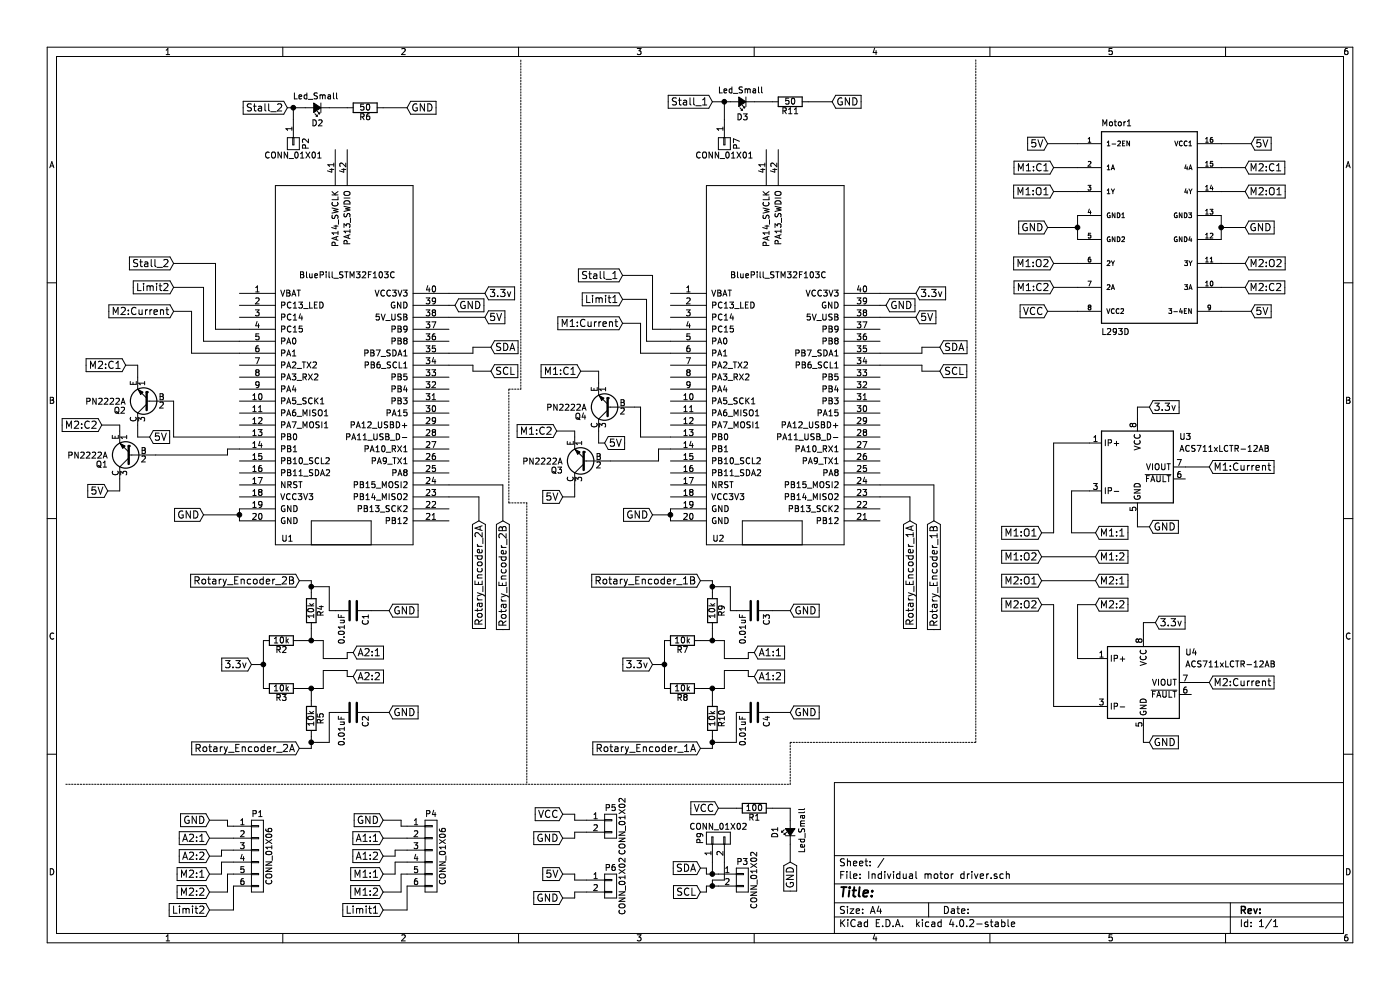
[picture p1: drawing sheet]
EESchema Schematic File Version 2
LIBS:power
LIBS:device
LIBS:transistors
LIBS:conn
LIBS:linear
LIBS:regul
LIBS:74xx
LIBS:cmos4000
LIBS:adc-dac
LIBS:memory
LIBS:xilinx
LIBS:microcontrollers
LIBS:dsp
LIBS:microchip
LIBS:analog_switches
LIBS:motorola
LIBS:texas
LIBS:intel
LIBS:audio
LIBS:interface
LIBS:digital-audio
LIBS:philips
LIBS:display
LIBS:cypress
LIBS:siliconi
LIBS:opto
LIBS:atmel
LIBS:contrib
LIBS:valves
LIBS:Individual motor driver-cache
EELAYER 25 0
EELAYER END
$Descr A4 11693 8268
encoding utf-8
Sheet 1 1
Title ""
Date ""
Rev ""
Comp ""
Comment1 ""
Comment2 ""
Comment3 ""
Comment4 ""
$EndDescr
$Comp
L BluePill_STM32F103C U1
U 1 1
P 2850 3150
F 0 "U1" H 2400 1800 50  0000 C CNN
F 1 "BluePill_STM32F103C" H 2900 4000 50  0000 C CNN
F 2 "BluePill_breakouts:BluePill_STM32F103C" H 2900 1550 50  0001 C CNN
F 3 "www.rogerclark.net" H 2850 1650 50  0001 C CNN
	1    2850 3150
	1    0    0    -1  
$EndComp
$Comp
L L293D Motor1
U 1 1
P 9600 1900
F 0 "Motor1" H 9199 2741 50  0000 L BNN
F 1 "L293D" H 9199 998 50  0000 L BNN
F 2 "Package_DIP:DIP-16_W7.62mm" H 9600 1900 50  0001 L BNN
F 3 "SOIC-20 STMicroelectronics" H 9600 1900 50  0001 L BNN
F 4 "Driver; 36V; Power DIP; 600mA Low LevelO/P; 1.2A O/P High Level; 4 Drivers; 7V" H 9600 1900 50  0001 L BNN "Field4"
F 5 "L293D" H 9600 1900 50  0001 L BNN "Field5"
F 6 "Unavailable" H 9600 1900 50  0001 L BNN "Field6"
F 7 "STMicroelectronics" H 9600 1900 50  0001 L BNN "Field7"
F 8 "None" H 9600 1900 50  0001 L BNN "Field8"
	1    9600 1900
	1    0    0    -1  
$EndComp
Text GLabel 8750 1900 0    60   Input ~ 0
GND
Text GLabel 10400 1900 2    60   Input ~ 0
GND
Text GLabel 1700 4300 0    60   Input ~ 0
GND
Text GLabel 2500 6250 0    60   Input ~ 0
Rotary_Encoder_2A
Text GLabel 2500 4850 0    60   Input ~ 0
Rotary_Encoder_2B
$Comp
L BluePill_STM32F103C U2
U 1 1
P 6450 3150
F 0 "U2" H 6000 1800 50  0000 C CNN
F 1 "BluePill_STM32F103C" H 6500 4000 50  0000 C CNN
F 2 "BluePill_breakouts:BluePill_STM32F103C" H 6500 1550 50  0001 C CNN
F 3 "www.rogerclark.net" H 6450 1650 50  0001 C CNN
	1    6450 3150
	1    0    0    -1  
$EndComp
Text GLabel 5450 4300 0    60   Input ~ 0
GND
Text GLabel 4050 2650 2    60   Input ~ 0
5V
Text GLabel 7650 2650 2    60   Input ~ 0
5V
Text GLabel 8750 1200 0    60   Input ~ 0
5V
Text GLabel 10450 1200 2    60   Input ~ 0
5V
Text GLabel 10450 2600 2    60   Input ~ 0
5V
Text GLabel 8750 2600 0    60   Input ~ 0
VCC
$Comp
L CONN_01X02 P5
U 1 1
P 5100 6900
F 0 "P5" H 5100 7050 50  0000 C CNN
F 1 "CONN_01X02" V 5200 6900 50  0000 C CNN
F 2 "Connector_PinHeader_2.54mm:PinHeader_1x02_P2.54mm_Vertical" H 5100 6900 50  0001 C CNN
F 3 "" H 5100 6900 50  0000 C CNN
	1    5100 6900
	1    0    0    -1  
$EndComp
Text GLabel 4700 6800 0    60   Input ~ 0
VCC
Text GLabel 4700 7000 0    60   Input ~ 0
GND
$Comp
L CONN_01X02 P6
U 1 1
P 5100 7400
F 0 "P6" H 5100 7550 50  0000 C CNN
F 1 "CONN_01X02" V 5200 7400 50  0000 C CNN
F 2 "Connector_PinHeader_2.54mm:PinHeader_1x02_P2.54mm_Vertical" H 5100 7400 50  0001 C CNN
F 3 "" H 5100 7400 50  0000 C CNN
	1    5100 7400
	1    0    0    -1  
$EndComp
Text GLabel 4700 7500 0    60   Input ~ 0
GND
Text GLabel 4700 7300 0    60   Input ~ 0
5V
Text GLabel 8800 1400 0    60   Input ~ 0
M1:C1
Text GLabel 8800 2400 0    60   Input ~ 0
M1:C2
Text GLabel 10400 2400 2    60   Input ~ 0
M2:C2
Text GLabel 10400 1400 2    60   Input ~ 0
M2:C1
Text GLabel 8800 1600 0    60   Input ~ 0
M1:O1
Text GLabel 8800 2200 0    60   Input ~ 0
M1:O2
Text GLabel 10400 2200 2    60   Input ~ 0
M2:O2
Text GLabel 10400 1600 2    60   Input ~ 0
M2:O1
Text GLabel 8700 4450 0    60   Input ~ 0
M1:O1
Text GLabel 8700 4650 0    60   Input ~ 0
M1:O2
Text GLabel 8700 4850 0    60   Input ~ 0
M2:O1
Text GLabel 8700 5050 0    60   Input ~ 0
M2:O2
Text GLabel 4850 3100 0    60   Input ~ 0
M1:C1
Text GLabel 4650 3600 0    60   Input ~ 0
M1:C2
Text GLabel 1050 3050 0    60   Input ~ 0
M2:C1
Text GLabel 850  3550 0    60   Input ~ 0
M2:C2
Text GLabel 6000 6750 0    60   Input ~ 0
VCC
Text GLabel 6600 7200 3    60   Input ~ 0
GND
$Comp
L R R1
U 1 1
P 6300 6750
F 0 "R1" V 6380 6750 50  0000 C CNN
F 1 "100" V 6300 6750 50  0000 C CNN
F 2 "Resistor_THT:R_Axial_DIN0207_L6.3mm_D2.5mm_P10.16mm_Horizontal" V 6230 6750 50  0001 C CNN
F 3 "" H 6300 6750 50  0000 C CNN
	1    6300 6750
	0    1    1    0   
$EndComp
$Comp
L Led_Small D1
U 1 1
P 6600 6950
F 0 "D1" H 6550 7075 50  0000 L CNN
F 1 "Led_Small" H 6425 6850 50  0000 L CNN
F 2 "LED_THT:LED_D3.0mm" V 6600 6950 50  0001 C CNN
F 3 "" V 6600 6950 50  0000 C CNN
	1    6600 6950
	0    -1   -1   0   
$EndComp
$Comp
L ACS711xLCTR-12AB U4
U 1 1
P 9550 5700
F 0 "U4" H 9900 5950 50  0000 L CNN
F 1 "ACS711xLCTR-12AB" H 9900 5850 50  0000 L CNN
F 2 "Package_SO:SOIC-8_3.9x4.9mm_P1.27mm" H 9900 5650 50  0001 L CIN
F 3 "" H 9550 5700 50  0001 C CNN
	1    9550 5700
	1    0    0    -1  
$EndComp
$Comp
L ACS711xLCTR-12AB U3
U 1 1
P 9500 3900
F 0 "U3" H 9850 4150 50  0000 L CNN
F 1 "ACS711xLCTR-12AB" H 9850 4050 50  0000 L CNN
F 2 "Package_SO:SOIC-8_3.9x4.9mm_P1.27mm" H 9850 3850 50  0001 L CIN
F 3 "" H 9500 3900 50  0001 C CNN
	1    9500 3900
	1    0    0    -1  
$EndComp
Text GLabel 4100 2900 2    60   Input ~ 0
SDA
Text GLabel 4100 3100 2    60   Input ~ 0
SCL
Text GLabel 7850 2900 2    60   Input ~ 0
SDA
Text GLabel 7850 3100 2    60   Input ~ 0
SCL
$Comp
L CONN_01X02 P3
U 1 1
P 6200 7350
F 0 "P3" H 6200 7500 50  0000 C CNN
F 1 "CONN_01X02" V 6300 7350 50  0000 C CNN
F 2 "Connector_PinHeader_2.54mm:PinHeader_1x02_P2.54mm_Vertical" H 6200 7350 50  0001 C CNN
F 3 "" H 6200 7350 50  0000 C CNN
	1    6200 7350
	1    0    0    -1  
$EndComp
Text GLabel 5850 7250 0    60   Input ~ 0
SDA
Text GLabel 5850 7450 0    60   Input ~ 0
SCL
Text GLabel 9600 4400 2    60   Input ~ 0
GND
Text GLabel 9600 6200 2    60   Input ~ 0
GND
Text GLabel 10100 3900 2    60   Input ~ 0
M1:Current
Text GLabel 10100 5700 2    60   Input ~ 0
M2:Current
Text GLabel 5200 2700 0    60   Input ~ 0
M1:Current
Text GLabel 1450 2600 0    60   Input ~ 0
M2:Current
$Comp
L PN2222A Q3
U 1 1
P 4900 3850
F 0 "Q3" H 5100 3925 50  0000 L CNN
F 1 "PN2222A" H 5100 3850 50  0000 L CNN
F 2 "Package_TO_SOT_THT:TO-92_Inline" H 5100 3775 50  0001 L CIN
F 3 "" H 4900 3850 50  0000 L CNN
	1    4900 3850
	-1   0    0    1   
$EndComp
$Comp
L PN2222A Q4
U 1 1
P 5100 3400
F 0 "Q4" H 5300 3475 50  0000 L CNN
F 1 "PN2222A" H 5300 3400 50  0000 L CNN
F 2 "Package_TO_SOT_THT:TO-92_Inline" H 5300 3325 50  0001 L CIN
F 3 "" H 5100 3400 50  0000 L CNN
	1    5100 3400
	-1   0    0    1   
$EndComp
Text GLabel 4700 4150 0    60   Input ~ 0
5V
Text GLabel 5050 3700 2    60   Input ~ 0
5V
$Comp
L PN2222A Q2
U 1 1
P 1250 3350
F 0 "Q2" H 1450 3425 50  0000 L CNN
F 1 "PN2222A" H 1450 3350 50  0000 L CNN
F 2 "Package_TO_SOT_THT:TO-92_Inline" H 1450 3275 50  0001 L CIN
F 3 "" H 1250 3350 50  0000 L CNN
	1    1250 3350
	-1   0    0    1   
$EndComp
Text GLabel 900  4100 0    60   Input ~ 0
5V
Text GLabel 1250 3650 2    60   Input ~ 0
5V
$Comp
L R R2
U 1 1
P 2350 5350
F 0 "R2" V 2430 5350 50  0000 C CNN
F 1 "10k" V 2350 5350 50  0000 C CNN
F 2 "Resistor_THT:R_Axial_DIN0207_L6.3mm_D2.5mm_P10.16mm_Horizontal" V 2280 5350 50  0001 C CNN
F 3 "" H 2350 5350 50  0000 C CNN
	1    2350 5350
	0    1    1    0   
$EndComp
$Comp
L R R3
U 1 1
P 2350 5750
F 0 "R3" V 2430 5750 50  0000 C CNN
F 1 "10k" V 2350 5750 50  0000 C CNN
F 2 "Resistor_THT:R_Axial_DIN0207_L6.3mm_D2.5mm_P10.16mm_Horizontal" V 2280 5750 50  0001 C CNN
F 3 "" H 2350 5750 50  0000 C CNN
	1    2350 5750
	0    1    1    0   
$EndComp
$Comp
L R R4
U 1 1
P 2600 5100
F 0 "R4" V 2680 5100 50  0000 C CNN
F 1 "10k" V 2600 5100 50  0000 C CNN
F 2 "Resistor_THT:R_Axial_DIN0207_L6.3mm_D2.5mm_P10.16mm_Horizontal" V 2530 5100 50  0001 C CNN
F 3 "" H 2600 5100 50  0000 C CNN
	1    2600 5100
	1    0    0    -1  
$EndComp
$Comp
L R R5
U 1 1
P 2600 6000
F 0 "R5" V 2680 6000 50  0000 C CNN
F 1 "10k" V 2600 6000 50  0000 C CNN
F 2 "Resistor_THT:R_Axial_DIN0207_L6.3mm_D2.5mm_P10.16mm_Horizontal" V 2530 6000 50  0001 C CNN
F 3 "" H 2600 6000 50  0000 C CNN
	1    2600 6000
	1    0    0    -1  
$EndComp
$Comp
L C C1
U 1 1
P 2950 5100
F 0 "C1" H 2975 5200 50  0000 L CNN
F 1 "0.01uF" H 2975 5000 50  0000 L CNN
F 2 "Capacitor_THT:C_Axial_L3.8mm_D2.6mm_P7.50mm_Horizontal" H 2988 4950 50  0001 C CNN
F 3 "" H 2950 5100 50  0000 C CNN
	1    2950 5100
	0    1    1    0   
$EndComp
$Comp
L C C2
U 1 1
P 2950 5950
F 0 "C2" H 2975 6050 50  0000 L CNN
F 1 "0.01uF" H 2975 5850 50  0000 L CNN
F 2 "Capacitor_THT:C_Axial_L3.8mm_D2.6mm_P7.50mm_Horizontal" H 2988 5800 50  0001 C CNN
F 3 "" H 2950 5950 50  0000 C CNN
	1    2950 5950
	0    1    1    0   
$EndComp
Text GLabel 3250 5950 2    60   Input ~ 0
GND
Text GLabel 3250 5100 2    60   Input ~ 0
GND
Text GLabel 5850 6250 0    60   Input ~ 0
Rotary_Encoder_1A
Text GLabel 5850 4850 0    60   Input ~ 0
Rotary_Encoder_1B
$Comp
L R R7
U 1 1
P 5700 5350
F 0 "R7" V 5780 5350 50  0000 C CNN
F 1 "10k" V 5700 5350 50  0000 C CNN
F 2 "Resistor_THT:R_Axial_DIN0207_L6.3mm_D2.5mm_P10.16mm_Horizontal" V 5630 5350 50  0001 C CNN
F 3 "" H 5700 5350 50  0000 C CNN
	1    5700 5350
	0    1    1    0   
$EndComp
$Comp
L R R8
U 1 1
P 5700 5750
F 0 "R8" V 5780 5750 50  0000 C CNN
F 1 "10k" V 5700 5750 50  0000 C CNN
F 2 "Resistor_THT:R_Axial_DIN0207_L6.3mm_D2.5mm_P10.16mm_Horizontal" V 5630 5750 50  0001 C CNN
F 3 "" H 5700 5750 50  0000 C CNN
	1    5700 5750
	0    1    1    0   
$EndComp
$Comp
L R R9
U 1 1
P 5950 5100
F 0 "R9" V 6030 5100 50  0000 C CNN
F 1 "10k" V 5950 5100 50  0000 C CNN
F 2 "Resistor_THT:R_Axial_DIN0207_L6.3mm_D2.5mm_P10.16mm_Horizontal" V 5880 5100 50  0001 C CNN
F 3 "" H 5950 5100 50  0000 C CNN
	1    5950 5100
	1    0    0    -1  
$EndComp
$Comp
L R R10
U 1 1
P 5950 6000
F 0 "R10" V 6030 6000 50  0000 C CNN
F 1 "10k" V 5950 6000 50  0000 C CNN
F 2 "Resistor_THT:R_Axial_DIN0207_L6.3mm_D2.5mm_P10.16mm_Horizontal" V 5880 6000 50  0001 C CNN
F 3 "" H 5950 6000 50  0000 C CNN
	1    5950 6000
	1    0    0    -1  
$EndComp
$Comp
L C C3
U 1 1
P 6300 5100
F 0 "C3" H 6325 5200 50  0000 L CNN
F 1 "0.01uF" H 6325 5000 50  0000 L CNN
F 2 "Capacitor_THT:C_Axial_L3.8mm_D2.6mm_P7.50mm_Horizontal" H 6338 4950 50  0001 C CNN
F 3 "" H 6300 5100 50  0000 C CNN
	1    6300 5100
	0    1    1    0   
$EndComp
$Comp
L C C4
U 1 1
P 6300 5950
F 0 "C4" H 6325 6050 50  0000 L CNN
F 1 "0.01uF" H 6325 5850 50  0000 L CNN
F 2 "Capacitor_THT:C_Axial_L3.8mm_D2.6mm_P7.50mm_Horizontal" H 6338 5800 50  0001 C CNN
F 3 "" H 6300 5950 50  0000 C CNN
	1    6300 5950
	0    1    1    0   
$EndComp
Text GLabel 6600 5950 2    60   Input ~ 0
GND
Text GLabel 6600 5100 2    60   Input ~ 0
GND
$Comp
L PN2222A Q1
U 1 1
P 1100 3800
F 0 "Q1" H 1300 3875 50  0000 L CNN
F 1 "PN2222A" H 1300 3800 50  0000 L CNN
F 2 "Package_TO_SOT_THT:TO-92_Inline" H 1300 3725 50  0001 L CIN
F 3 "" H 1100 3800 50  0000 L CNN
	1    1100 3800
	-1   0    0    1   
$EndComp
Text GLabel 7650 2450 2    60   Input ~ 0
3.3v
Text GLabel 4050 2450 2    60   Input ~ 0
3.3v
Text GLabel 9600 3400 2    60   Input ~ 0
3.3v
Text GLabel 9650 5200 2    60   Input ~ 0
3.3v
Text GLabel 4000 4350 3    60   Input ~ 0
Rotary_Encoder_2A
Text GLabel 4200 4350 3    60   Input ~ 0
Rotary_Encoder_2B
Text GLabel 7600 4350 3    60   Input ~ 0
Rotary_Encoder_1A
Text GLabel 7800 4350 3    60   Input ~ 0
Rotary_Encoder_1B
Text GLabel 1450 2400 0    60   Input ~ 0
Limit2
Text GLabel 5200 2500 0    60   Input ~ 0
Limit1
$Comp
L Led_Small D3
U 1 1
P 6200 850
F 0 "D3" H 6150 975 50  0000 L CNN
F 1 "Led_Small" H 6025 750 50  0000 L CNN
F 2 "LED_THT:LED_D3.0mm" V 6200 850 50  0001 C CNN
F 3 "" V 6200 850 50  0000 C CNN
	1    6200 850 
	-1   0    0    1   
$EndComp
Text GLabel 5950 850  0    60   Input ~ 0
Stall_1
$Comp
L R R11
U 1 1
P 6600 850
F 0 "R11" V 6680 850 50  0000 C CNN
F 1 "50" V 6600 850 50  0000 C CNN
F 2 "Resistor_THT:R_Axial_DIN0207_L6.3mm_D2.5mm_P10.16mm_Horizontal" V 6530 850 50  0001 C CNN
F 3 "" H 6600 850 50  0000 C CNN
	1    6600 850 
	0    1    1    0   
$EndComp
Text GLabel 6950 850  2    60   Input ~ 0
GND
$Comp
L Led_Small D2
U 1 1
P 2650 900
F 0 "D2" H 2600 1025 50  0000 L CNN
F 1 "Led_Small" H 2475 800 50  0000 L CNN
F 2 "LED_THT:LED_D3.0mm" V 2650 900 50  0001 C CNN
F 3 "" V 2650 900 50  0000 C CNN
	1    2650 900 
	-1   0    0    1   
$EndComp
Text GLabel 2400 900  0    60   Input ~ 0
Stall_2
$Comp
L R R6
U 1 1
P 3050 900
F 0 "R6" V 3130 900 50  0000 C CNN
F 1 "50" V 3050 900 50  0000 C CNN
F 2 "Resistor_THT:R_Axial_DIN0207_L6.3mm_D2.5mm_P10.16mm_Horizontal" V 2980 900 50  0001 C CNN
F 3 "" H 3050 900 50  0000 C CNN
	1    3050 900 
	0    1    1    0   
$EndComp
Text GLabel 3400 900  2    60   Input ~ 0
GND
Text GLabel 5200 2300 0    60   Input ~ 0
Stall_1
Text GLabel 1450 2200 0    60   Input ~ 0
Stall_2
Text GLabel 7400 2550 2    60   Input ~ 0
GND
Text GLabel 3800 2550 2    60   Input ~ 0
GND
Wire Wire Line
	8750 1900 9000 1900
Wire Wire Line
	9000 1800 9000 2000
Connection ~ 9000 1900
Wire Wire Line
	10400 1900 10200 1900
Wire Wire Line
	10200 1800 10200 2000
Connection ~ 10200 1900
Wire Wire Line
	1700 4300 2000 4300
Wire Wire Line
	2000 4250 2000 4350
Connection ~ 2000 4300
Wire Wire Line
	5450 4300 5600 4300
Wire Wire Line
	5600 4250 5600 4350
Connection ~ 5600 4300
Wire Wire Line
	7350 2650 7650 2650
Wire Wire Line
	3750 2650 4050 2650
Wire Wire Line
	8750 1200 9000 1200
Wire Wire Line
	10200 1200 10450 1200
Wire Wire Line
	10450 2600 10200 2600
Wire Wire Line
	7350 2950 7700 2950
Wire Wire Line
	7700 3050 7350 3050
Wire Wire Line
	3750 2950 3950 2950
Wire Wire Line
	3950 3050 3750 3050
Wire Wire Line
	8750 2600 9000 2600
Wire Wire Line
	4700 6800 4800 6800
Wire Wire Line
	4800 6800 4800 6850
Wire Wire Line
	4800 6850 4900 6850
Wire Wire Line
	4700 7000 4800 7000
Wire Wire Line
	4800 7000 4800 6950
Wire Wire Line
	4800 6950 4900 6950
Wire Wire Line
	4700 7300 4800 7300
Wire Wire Line
	4800 7300 4800 7350
Wire Wire Line
	4800 7350 4900 7350
Wire Wire Line
	4700 7500 4800 7500
Wire Wire Line
	4800 7500 4800 7450
Wire Wire Line
	4800 7450 4900 7450
Wire Wire Line
	8800 2400 9000 2400
Wire Wire Line
	8800 1400 9000 1400
Wire Wire Line
	10200 1400 10400 1400
Wire Wire Line
	10200 2400 10400 2400
Wire Wire Line
	8800 1600 9000 1600
Wire Wire Line
	9000 2200 8800 2200
Wire Wire Line
	10200 2200 10400 2200
Wire Wire Line
	10200 1600 10400 1600
Wire Wire Line
	8700 4450 8800 4450
Wire Wire Line
	8700 5050 8800 5050
Wire Wire Line
	6000 6750 6150 6750
Wire Wire Line
	6450 6750 6600 6750
Wire Wire Line
	6600 6750 6600 6850
Wire Wire Line
	6600 7050 6600 7200
Wire Wire Line
	3950 2950 3950 2900
Wire Wire Line
	3950 2900 4100 2900
Wire Wire Line
	3950 3050 3950 3100
Wire Wire Line
	3950 3100 4100 3100
Wire Wire Line
	7700 2900 7850 2900
Wire Wire Line
	7700 3100 7850 3100
Wire Wire Line
	7700 2950 7700 2900
Wire Wire Line
	7700 3050 7700 3100
Wire Wire Line
	5850 7250 5900 7250
Wire Wire Line
	5900 7250 5900 7300
Wire Wire Line
	5900 7300 6000 7300
Wire Wire Line
	5850 7450 5900 7450
Wire Wire Line
	5900 7450 5900 7400
Wire Wire Line
	5900 7400 6000 7400
Wire Wire Line
	9500 3500 9500 3400
Wire Wire Line
	9500 3400 9600 3400
Wire Wire Line
	9550 5300 9550 5200
Wire Wire Line
	9550 5200 9650 5200
Wire Wire Line
	8800 5050 8800 5900
Wire Wire Line
	8800 5900 9150 5900
Wire Wire Line
	8800 4450 8800 3700
Wire Wire Line
	8800 3700 9100 3700
Wire Wire Line
	9600 4400 9500 4400
Wire Wire Line
	9500 4400 9500 4300
Wire Wire Line
	9550 6100 9550 6200
Wire Wire Line
	9550 6200 9600 6200
Wire Wire Line
	9950 5700 10100 5700
Wire Wire Line
	9900 3900 10100 3900
Wire Wire Line
	5050 3700 5000 3700
Wire Wire Line
	5000 3700 5000 3600
Wire Wire Line
	4800 4050 4800 4150
Wire Wire Line
	4800 4150 4700 4150
Wire Wire Line
	5000 3200 5000 3100
Wire Wire Line
	5000 3100 4850 3100
Wire Wire Line
	4800 3650 4800 3600
Wire Wire Line
	4800 3600 4650 3600
Wire Wire Line
	1000 4000 1000 4100
Wire Wire Line
	1250 3650 1150 3650
Wire Wire Line
	1150 3650 1150 3550
Wire Wire Line
	1000 3600 1000 3550
Wire Wire Line
	1000 3550 850  3550
Wire Wire Line
	1150 3150 1150 3050
Wire Wire Line
	1150 3050 1050 3050
Wire Wire Line
	2100 5550 2200 5550
Wire Wire Line
	2200 5350 2200 5750
Connection ~ 2200 5550
Wire Wire Line
	2500 5350 2700 5350
Wire Wire Line
	2700 5350 2700 5500
Wire Wire Line
	2700 5500 2900 5500
Wire Wire Line
	2500 5750 2700 5750
Wire Wire Line
	2700 5750 2700 5600
Wire Wire Line
	2700 5600 2900 5600
Wire Wire Line
	2600 5850 2600 5750
Connection ~ 2600 5750
Wire Wire Line
	2600 5250 2600 5350
Connection ~ 2600 5350
Wire Wire Line
	2500 6250 2600 6250
Wire Wire Line
	2600 6250 2600 6150
Wire Wire Line
	2500 4850 2600 4850
Wire Wire Line
	2600 4850 2600 4950
Wire Wire Line
	2800 5100 2750 5100
Wire Wire Line
	3100 5100 3250 5100
Wire Wire Line
	3100 5950 3250 5950
Wire Wire Line
	5450 5550 5550 5550
Wire Wire Line
	5550 5350 5550 5750
Connection ~ 5550 5550
Wire Wire Line
	5850 5350 6050 5350
Wire Wire Line
	6050 5350 6050 5500
Wire Wire Line
	6050 5500 6250 5500
Wire Wire Line
	5850 5750 6050 5750
Wire Wire Line
	6050 5750 6050 5600
Wire Wire Line
	6050 5600 6250 5600
Wire Wire Line
	5950 5850 5950 5750
Connection ~ 5950 5750
Wire Wire Line
	5950 5250 5950 5350
Connection ~ 5950 5350
Wire Wire Line
	5850 6250 5950 6250
Wire Wire Line
	5950 6250 5950 6150
Wire Wire Line
	5850 4850 5950 4850
Wire Wire Line
	5950 4850 5950 4950
Wire Wire Line
	6150 5100 6100 5100
Wire Wire Line
	6450 5100 6600 5100
Wire Wire Line
	6450 5950 6600 5950
Wire Wire Line
	1450 2600 1600 2600
Wire Wire Line
	1600 2600 1600 2950
Wire Wire Line
	1600 2950 2000 2950
Wire Wire Line
	1000 4100 900  4100
Wire Wire Line
	2000 3750 1900 3750
Wire Wire Line
	1900 3750 1900 3800
Wire Wire Line
	1900 3800 1300 3800
Wire Wire Line
	1450 3650 2000 3650
Wire Wire Line
	5200 2700 5350 2700
Wire Wire Line
	5350 2700 5350 2950
Wire Wire Line
	5350 2950 5600 2950
Wire Wire Line
	5100 3850 5500 3850
Wire Wire Line
	5500 3850 5500 3750
Wire Wire Line
	5500 3750 5600 3750
Wire Wire Line
	5600 3650 5350 3650
Wire Wire Line
	5350 3650 5350 3400
Wire Wire Line
	5350 3400 5300 3400
Wire Wire Line
	7650 2450 7350 2450
Wire Wire Line
	4050 2450 3750 2450
Wire Wire Line
	4000 4350 4000 4150
Wire Wire Line
	4000 4150 3750 4150
Wire Wire Line
	4200 4350 4200 4050
Wire Wire Line
	4200 4050 3750 4050
Wire Wire Line
	7600 4350 7600 4150
Wire Wire Line
	7600 4150 7350 4150
Wire Wire Line
	7800 4350 7800 4050
Wire Wire Line
	7800 4050 7350 4050
Wire Wire Line
	1450 2400 1700 2400
Wire Wire Line
	1700 2400 1700 2850
Wire Wire Line
	1700 2850 2000 2850
Wire Wire Line
	5200 2500 5400 2500
Wire Wire Line
	5400 2500 5400 2850
Wire Wire Line
	5400 2850 5600 2850
Wire Wire Line
	5950 850  6100 850 
Wire Wire Line
	6300 850  6450 850 
Wire Wire Line
	6750 850  6950 850 
Wire Wire Line
	2400 900  2550 900 
Wire Wire Line
	2750 900  2900 900 
Wire Wire Line
	3200 900  3400 900 
Wire Wire Line
	5200 2300 5450 2300
Wire Wire Line
	5450 2300 5450 2750
Wire Wire Line
	5450 2750 5600 2750
Wire Wire Line
	1450 2200 1800 2200
Wire Wire Line
	1800 2200 1800 2750
Wire Wire Line
	1800 2750 2000 2750
Wire Notes Line
	4250 4200 4250 3250
Wire Notes Line
	4250 3250 4350 3250
Wire Notes Line
	4350 3250 4350 500 
Wire Notes Line
	4250 4200 4400 4200
Wire Notes Line
	4400 4200 4400 6550
Wire Notes Line
	550  6550 6600 6550
Wire Notes Line
	6600 6550 6600 6200
Wire Notes Line
	6600 6200 8150 6200
Wire Notes Line
	8150 6200 8150 500 
Wire Wire Line
	7400 2550 7350 2550
Wire Wire Line
	3800 2550 3750 2550
Wire Wire Line
	1450 3650 1450 3350
$Comp
L CONN_01X02 P9
U 1 1
P 6000 7000
F 0 "P9" H 6000 7150 50  0000 C CNN
F 1 "CONN_01X02" V 6100 7000 50  0000 C CNN
F 2 "Connector_PinHeader_2.54mm:PinHeader_1x02_P2.54mm_Vertical" H 6000 7000 50  0001 C CNN
F 3 "" H 6000 7000 50  0000 C CNN
	1    6000 7000
	0    -1   -1   0   
$EndComp
Wire Wire Line
	5950 7200 5950 7300
Connection ~ 5950 7300
Wire Wire Line
	6050 7200 6050 7350
Wire Wire Line
	6050 7350 5950 7350
Wire Wire Line
	5950 7350 5950 7400
Connection ~ 5950 7400
Text GLabel 5450 5550 0    60   Input ~ 0
3.3v
Text GLabel 2100 5550 0    60   Input ~ 0
3.3v
Wire Wire Line
	6100 5100 6100 4900
Wire Wire Line
	6100 4900 5950 4900
Connection ~ 5950 4900
Wire Wire Line
	6150 5950 6150 6200
Wire Wire Line
	6150 6200 5950 6200
Connection ~ 5950 6200
Wire Wire Line
	2750 5100 2750 4900
Wire Wire Line
	2750 4900 2600 4900
Connection ~ 2600 4900
Wire Wire Line
	2800 5950 2750 5950
Wire Wire Line
	2750 5950 2750 6200
Wire Wire Line
	2750 6200 2600 6200
Connection ~ 2600 6200
Text GLabel 9150 4450 2    60   Input ~ 0
M1:1
Text GLabel 9150 4650 2    60   Input ~ 0
M1:2
Text GLabel 9150 4850 2    60   Input ~ 0
M2:1
Text GLabel 9150 5050 2    60   Input ~ 0
M2:2
Wire Wire Line
	9100 4100 8950 4100
Wire Wire Line
	8950 4100 8950 4450
Wire Wire Line
	8950 4450 9150 4450
Wire Wire Line
	9150 4650 8700 4650
Wire Wire Line
	8700 4850 9150 4850
Wire Wire Line
	9150 5500 9000 5500
Wire Wire Line
	9000 5500 9000 5050
Wire Wire Line
	9000 5050 9150 5050
$Comp
L CONN_01X06 P4
U 1 1
P 3600 7150
F 0 "P4" H 3600 7500 50  0000 C CNN
F 1 "CONN_01X06" V 3700 7150 50  0000 C CNN
F 2 "Connector_PinHeader_2.54mm:PinHeader_1x06_P2.54mm_Horizontal" H 3600 7150 50  0001 C CNN
F 3 "" H 3600 7150 50  0000 C CNN
	1    3600 7150
	1    0    0    -1  
$EndComp
$Comp
L CONN_01X01 P7
U 1 1
P 6050 1200
F 0 "P7" H 6050 1300 50  0000 C CNN
F 1 "CONN_01X01" V 6150 1200 50  0000 C CNN
F 2 "Connector_PinHeader_2.54mm:PinHeader_1x01_P2.54mm_Vertical" H 6050 1200 50  0001 C CNN
F 3 "" H 6050 1200 50  0000 C CNN
	1    6050 1200
	0    1    1    0   
$EndComp
$Comp
L CONN_01X01 P2
U 1 1
P 2450 1200
F 0 "P2" H 2450 1300 50  0000 C CNN
F 1 "CONN_01X01" V 2550 1200 50  0000 C CNN
F 2 "Connector_PinHeader_2.54mm:PinHeader_1x01_P2.54mm_Vertical" H 2450 1200 50  0001 C CNN
F 3 "" H 2450 1200 50  0000 C CNN
	1    2450 1200
	0    1    1    0   
$EndComp
Wire Wire Line
	2450 1000 2450 900 
Connection ~ 2450 900 
Wire Wire Line
	6050 1000 6050 850 
Connection ~ 6050 850 
Text GLabel 3200 6850 0    60   Input ~ 0
GND
Text GLabel 2950 5450 2    60   Input ~ 0
A2:1
Text GLabel 2950 5650 2    60   Input ~ 0
A2:2
Wire Wire Line
	2900 5500 2900 5450
Wire Wire Line
	2900 5450 2950 5450
Wire Wire Line
	2900 5600 2900 5650
Wire Wire Line
	2900 5650 2950 5650
Text GLabel 6300 5450 2    60   Input ~ 0
A1:1
Text GLabel 6300 5650 2    60   Input ~ 0
A1:2
Wire Wire Line
	6250 5500 6250 5450
Wire Wire Line
	6250 5450 6300 5450
Wire Wire Line
	6250 5600 6250 5650
Wire Wire Line
	6250 5650 6300 5650
Text GLabel 3200 7000 0    60   Input ~ 0
A1:1
Text GLabel 3200 7150 0    60   Input ~ 0
A1:2
Text GLabel 3200 7300 0    60   Input ~ 0
M1:1
Text GLabel 3200 7450 0    60   Input ~ 0
M1:2
Wire Wire Line
	3200 6850 3350 6850
Wire Wire Line
	3350 6850 3350 6900
Wire Wire Line
	3350 6900 3400 6900
Wire Wire Line
	3200 7000 3400 7000
Wire Wire Line
	3200 7150 3300 7150
Wire Wire Line
	3300 7150 3300 7100
Wire Wire Line
	3300 7100 3400 7100
Wire Wire Line
	3200 7300 3300 7300
Wire Wire Line
	3300 7300 3300 7200
Wire Wire Line
	3300 7200 3400 7200
Wire Wire Line
	3200 7450 3350 7450
Wire Wire Line
	3350 7450 3350 7300
Wire Wire Line
	3350 7300 3400 7300
Text GLabel 3200 7600 0    60   Input ~ 0
Limit1
Wire Wire Line
	3200 7600 3400 7600
Wire Wire Line
	3400 7600 3400 7400
$Comp
L CONN_01X06 P1
U 1 1
P 2150 7150
F 0 "P1" H 2150 7500 50  0000 C CNN
F 1 "CONN_01X06" V 2250 7150 50  0000 C CNN
F 2 "Connector_PinHeader_2.54mm:PinHeader_1x06_P2.54mm_Horizontal" H 2150 7150 50  0001 C CNN
F 3 "" H 2150 7150 50  0000 C CNN
	1    2150 7150
	1    0    0    -1  
$EndComp
Text GLabel 1750 6850 0    60   Input ~ 0
GND
Text GLabel 1750 7000 0    60   Input ~ 0
A2:1
Text GLabel 1750 7150 0    60   Input ~ 0
A2:2
Text GLabel 1750 7300 0    60   Input ~ 0
M2:1
Text GLabel 1750 7450 0    60   Input ~ 0
M2:2
Wire Wire Line
	1750 6850 1900 6850
Wire Wire Line
	1900 6850 1900 6900
Wire Wire Line
	1900 6900 1950 6900
Wire Wire Line
	1750 7000 1950 7000
Wire Wire Line
	1750 7150 1850 7150
Wire Wire Line
	1850 7150 1850 7100
Wire Wire Line
	1850 7100 1950 7100
Wire Wire Line
	1750 7300 1850 7300
Wire Wire Line
	1850 7300 1850 7200
Wire Wire Line
	1850 7200 1950 7200
Wire Wire Line
	1750 7450 1900 7450
Wire Wire Line
	1900 7450 1900 7300
Wire Wire Line
	1900 7300 1950 7300
Text GLabel 1750 7600 0    60   Input ~ 0
Limit2
Wire Wire Line
	1750 7600 1950 7600
Wire Wire Line
	1950 7600 1950 7400
$EndSCHEMATC
